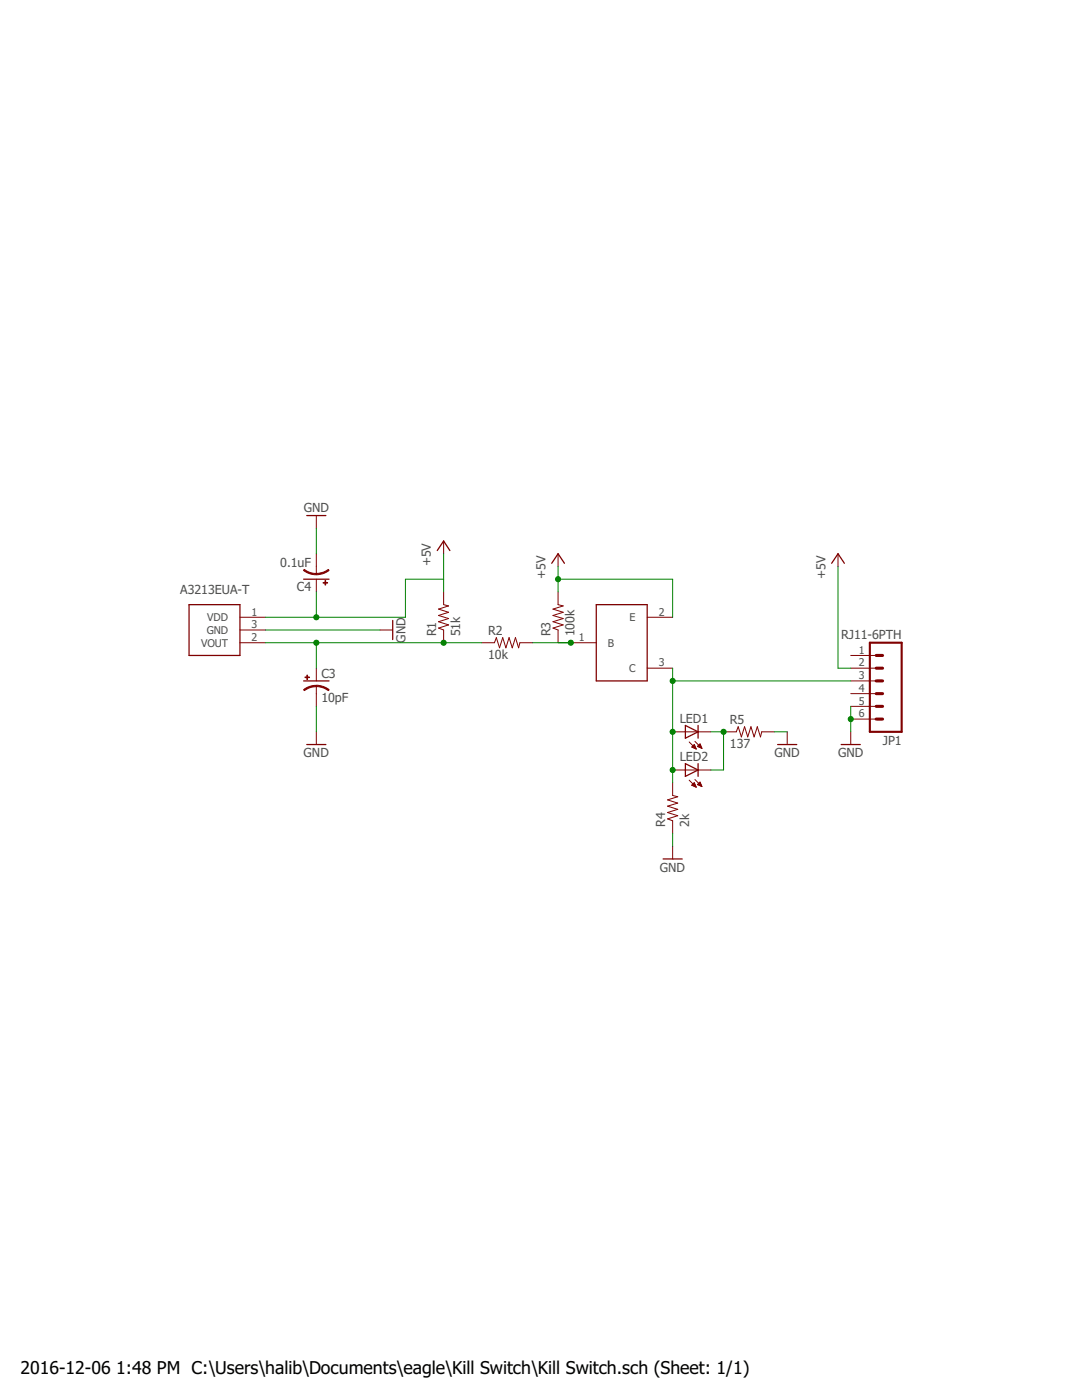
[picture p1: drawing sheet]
<svg xmlns="http://www.w3.org/2000/svg" width="216mm" height="279mm" viewBox="0 0 216 279" stroke-linecap="round" stroke-linejoin="round" font-family="sans-serif">
<g fill="none" stroke="#800000" stroke-width=".25">
<path d="M60.6 115.6h5.1M61.2 102.9h3.8M87.2 109.9l1.3-1.9 1.3 1.9M110.1 112.4l1.3-1.9 1.2 1.9M165.9 112.4l1.3-1.9 1.3 1.9M37.7 120.7h10.2v10.1h-10.2zM60.6 135.9h5.1M78.4 123.8v3.8M119 120.7h10.1v15.2h-10.1zM61.2 148.6h3.8M136.8 152.4l2.5 1.3-2.5 1.2zM136.8 144.8l2.5 1.2-2.5 1.3z"/>
<path d="M139.3 144.8v2.5M139.3 152.4v2.5M155.2 148.6h3.8M167.9 148.6h3.8M132.3 171.4h3.8"/>
</g>
<g fill="none" stroke="#800000" stroke-width=".2">
<path d="M63.1 102.9v2.5M63.1 110.5v4.1M63.1 115.6v2.5M88.5 118.1v2.6l1 .2-2 .7 2 .6-2 .6 2 .6-2 .7 2 .6-2 .6 1 .4v2.6M88.5 108v2.5M111.4 118.1v2.6l1 .2-2.1 .7 2.1 .6-2.1 .6 2.1 .6-2.1 .7 2.1 .6-2.1 .6 1.1 .4v2.6M111.4 110.5v2.6M167.2 110.5v2.6M47.9 125.7h5.1M47.9 128.3h5.1M47.9 123.2h5.1M63.1 133.3v2.6"/>
<path d="M63.1 136.9v4.1M75.8 125.7h2.6M96.1 128.3h2.6l.3-1 .7 2 .6-2 .6 2 .7-2 .6 2 .6-2 .7 2 .2-1h2.6M113.9 128.3h5.1M129.1 133.3h5.1M129.1 123.2h5.1M169.8 130.8h5M169.8 133.3h5M169.8 135.9h5M169.8 138.4h5M63.1 146v2.6M134.2 146h7.6"/>
<path d="M134.2 156.2v2.5l1 .3-2 .6 2 .7-2 .6 2 .6-2 .7 2 .6-2 .6 1 .4v2.5M134.2 153.7h7.6M137.5 155.7l1.4 1.4M137.5 148.1l1.4 1.4M138 156.7l.5-.5 .4 .9zM138 149.1l.5-.5 .4 .9zM138.1 156.7h.7M138.1 149h.6M138.1 156.6h.6M138.2 149.1h.6M138.2 148.9h.5M138.2 156.5h.5"/>
<path d="M138.3 148.8h.3M138.3 156.4h.3M138.4 156.9h.4M138.4 149.3h.4M138.5 148.7h.1M138.5 156.3h.1M138.7 155.6l1.4 1.4M138.7 157h.2M138.7 148l1.4 1.4M138.7 149.4h.2M139.2 156.6l.5-.5 .4 .9zM139.2 149l.5-.5 .4 .9z"/>
<path d="M139.2 148.9h.7M139.3 156.6h.6M139.3 156.5h.5M139.3 149h.6M139.3 148.8h.5M139.4 156.4h.4M139.5 148.7h.3M139.5 156.3h.3M139.5 156.7h.5M139.6 149.1h.4M139.6 148.5h.1M139.6 156.1h.1"/>
<path d="M139.8 156.9h.2M139.9 149.3h.1M144.4 146h2.5l.4-1 .6 2.1 .7-2.1 .6 2.1 .6-2.1 .7 2.1 .6-2.1 .6 2.1 .3-1.1h2.5M157.1 146v2.6M169.8 141h5M169.8 143.5h5M169.8 146v2.6M134.2 168.9v2.5"/>
</g>
<path d="M173.6 128.3h6.3v17.7h-6.3z" fill="none" stroke="#800000" stroke-width=".42"/>
<path d="M174.8 135.9h1.3M174.8 133.3h1.3M174.8 130.8h1.3M174.8 138.4h1.3M174.8 141h1.3M174.8 143.5h1.3" fill="none" stroke="#800000" stroke-width=".61"/>
<g fill="#800000" stroke="#800000" stroke-width=".2">
<path d="M63.1 136.8l1.4 .2 1.2 .6-.2 .2-.9-.5-1.5-.3z" fill-rule="evenodd"/>
<path d="M60.6 137.6l1.2-.6 1.3-.2v.2l-1 .2-1.4 .6z" fill-rule="evenodd"/>
<path d="M60.7 113.6l1.4 .7 1 .1v.3l-.8-.1-1-.3-.7-.5z" fill-rule="evenodd"/>
<path d="M63.1 114.4l1.5-.2 .9-.6 .2 .2-1.2 .7-1.4 .2z" fill-rule="evenodd"/>
</g>
<g fill="#800000" stroke="#800000" stroke-width=".2">
<path d="M60.9 135.1h.8v.1h-.8z"/>
<path d="M61.2 134.7h.2v.9h-.2z"/>
<path d="M64.5 116.2h.9v.2h-.9z"/>
<path d="M64.9 115.9h.1v.9h-.1z"/>
</g>
<g fill="none" stroke="#008000" stroke-width=".2">
<path d="M63.1 105.4v5.1M63.1 118.1v5.1M88.5 110.5v7.6M88.5 115.6h-7.6v7.6h-27.9M111.4 115.6h22.8v7.6M111.4 113.1v5M167.2 113.1v20.2h2.6M53 125.7h22.8M53 128.3h43.1M63.1 128.3v5M106.3 128.3h7.6M134.2 133.3v22.9"/>
<path d="M134.2 135.9h35.6M63.1 141v5M141.8 146h2.6v7.7h-2.6M154.5 146h2.6M169.8 141v5M134.2 166.3v2.6"/>
</g>
<g fill="#008000" stroke="#008000" stroke-width=".2">
<circle cx="169.8" cy="143.5" r=".51"/>
<circle cx="63.1" cy="123.2" r=".51"/>
<circle cx="111.4" cy="115.6" r=".51"/>
<circle cx="88.5" cy="128.3" r=".51"/>
<circle cx="63.1" cy="128.3" r=".51"/>
<circle cx="113.9" cy="128.3" r=".51"/>
<circle cx="144.4" cy="146" r=".51"/>
<circle cx="134.2" cy="135.9" r=".51"/>
<circle cx="134.2" cy="146" r=".51"/>
<circle cx="134.2" cy="153.7" r=".51"/>
</g>
<g font-size="3.5">
<text x="4.1" y="274.3">2016-12-06</text>
<text x="23.2" y="274.3">1:48 PM C:\Users\halib\Documents\eagle\Kill Switch\Kill Switch.sch (Sheet: 1/1)</text>
</g>
<g font-size="2.5" fill="#505050">
<text x="60.6" y="102.1">GND</text>
<text x="55.9" y="113.2">0.1uF</text>
<text x="86" y="113" transform="rotate(-90 86 113)">+5V</text>
<text x="35.9" y="118.6">A3213EUA-T</text>
<text x="59.2" y="118">C4</text>
<text x="108.8" y="115.6" transform="rotate(-90 108.8 115.6)">+5V</text>
<text x="164.7" y="115.6" transform="rotate(-90 164.7 115.6)">+5V</text>
<text x="80.9" y="128.3" transform="rotate(-90 80.9 128.3)">GND</text>
<text x="87" y="127" transform="rotate(-90 87 127)">R1</text>
<text x="91.8" y="127" transform="rotate(-90 91.8 127)">51k</text>
<text x="97.4" y="131.6">10k</text>
<text x="97.4" y="126.8">R2</text>
<text x="109.9" y="127" transform="rotate(-90 109.9 127)">R3</text>
<text x="114.7" y="127" transform="rotate(-90 114.7 127)">100k</text>
<text x="167.8" y="127.5">RJ11-6PTH</text>
<text x="64.1" y="135.3">C3</text>
<text x="64.1" y="140.1">10pF</text>
<text x="135.6" y="144.3">LED1</text>
<text x="145.6" y="149.3">137</text>
<text x="145.6" y="144.5">R5</text>
<text x="176.2" y="148.6">JP1</text>
<text x="60.6" y="151.1">GND</text>
<text x="135.6" y="151.9">LED2</text>
<text x="154.5" y="151.1">GND</text>
<text x="167.2" y="151.1">GND</text>
<text x="132.7" y="165.1" transform="rotate(-90 132.7 165.1)">R4</text>
<text x="137.5" y="165.1" transform="rotate(-90 137.5 165.1)">2k</text>
<text x="131.7" y="174">GND</text>
</g>
<g font-size="2.1" fill="#505050">
<text x="41.4" y="124">VDD</text>
<text x="50.2" y="122.8">1</text>
<text x="50.2" y="125.4">3</text>
<text x="125.6" y="124">E</text>
<text x="131.5" y="122.8">2</text>
<text x="40.1" y="129">VOUT</text>
<text x="41.2" y="126.5">GND</text>
<text x="50.2" y="127.9">2</text>
<text x="115.5" y="127.9">1</text>
<text x="121.3" y="129">B</text>
<text x="171.3" y="130.5">1</text>
<text x="125.5" y="134.1">C</text>
<text x="131.5" y="133">3</text>
<text x="171.3" y="133">2</text>
<text x="171.3" y="135.5">3</text>
<text x="171.3" y="138.1">4</text>
<text x="171.3" y="140.6">5</text>
<text x="171.3" y="143.2">6</text>
</g>
</svg>
